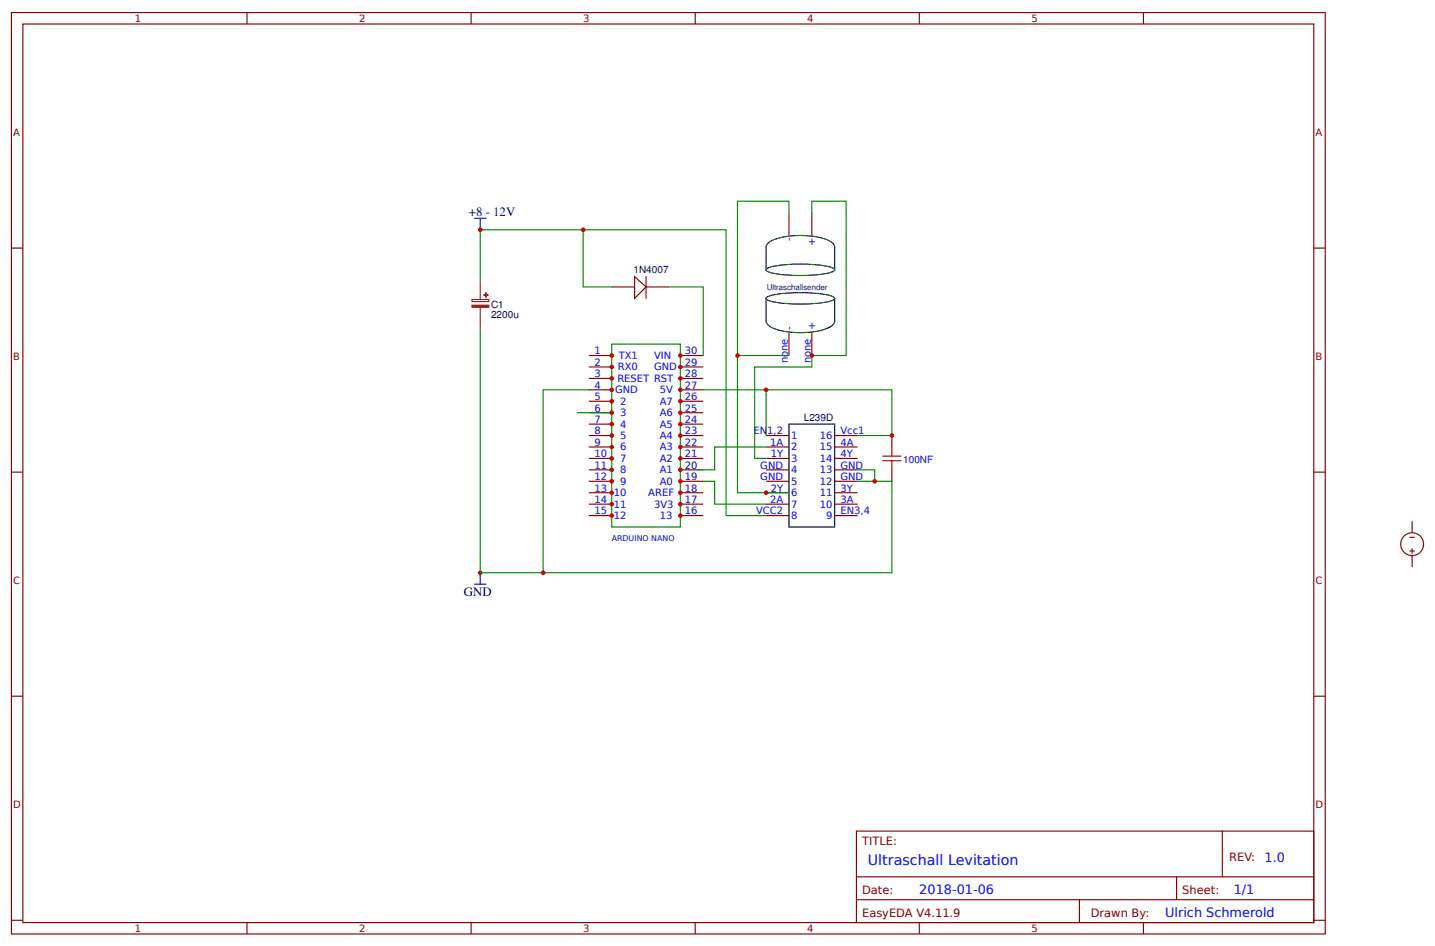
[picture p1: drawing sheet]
<svg xmlns="http://www.w3.org/2000/svg" width="335mm" height="221mm" viewBox="0 0 335 221" stroke-linecap="round" stroke-linejoin="round" font-family="sans-serif">
<g fill="none" stroke="#800" stroke-width=".27">
<path d="M2.7 2.9h306.4v215h-306.4zM5.3 5.6h301.1v209.6h-301.1zM57.6 2.9v2.7M109.9 2.9v2.7M162.2 2.9v2.7M214.4 2.9v2.7M266.7 2.9v2.7M2.7 57.9h2.6M306.4 57.9h2.7M137.4 82.9h5.3M137.4 85.6h5.3M137.4 88.3h5.3"/>
<path d="M137.4 90.9h5.3M137.4 93.6h5.3M137.4 96.3h5.3M137.4 98.9h5.3M158.7 82.9h5.3M158.7 85.6h5.3M158.7 88.3h5.3M158.7 90.9h5.3M158.7 93.6h5.3M158.7 96.3h5.3M158.7 98.9h5.3M2.7 110.1h2.6"/>
<path d="M137.4 101.6h5.3M137.4 104.3h5.3M137.4 106.9h5.3M137.4 109.6h5.3M137.4 112.3h5.3M137.4 114.9h5.3M137.4 117.6h5.3M158.7 101.6h5.3M158.7 104.3h5.3M158.7 106.9h5.3M158.7 109.6h5.3M158.7 112.3h5.3"/>
<path d="M158.7 114.9h5.3M158.7 117.6h5.3M306.4 110.1h2.7M137.4 120.3h5.3M158.7 120.3h5.3M2.7 162.4h2.6M306.4 162.4h2.7M199.8 193.9h106.6v21.3h-106.6zM285.1 193.9v10.7M2.7 214.7h2.6M57.6 215.2v2.7M109.9 215.2v2.7"/>
<path d="M162.2 215.2v2.7M199.8 204.6h106.6M199.8 209.9h106.6M214.4 215.2v2.7M251.8 209.9v5.3M266.7 215.2v2.7M274.4 204.6v5.3M306.4 214.7h2.7"/>
</g>
<path d="M142.7 80.3h16v42.6h-16z" fill="none" stroke="#080" stroke-width=".27"/>
<circle cx="158.7" cy="120.3" r=".53" fill="#c00"/>
<path d="M134.7 96.3h8" fill="none" stroke="#080" stroke-width=".27"/>
<g fill="#c00">
<circle cx="142.7" cy="82.9" r=".53"/>
<circle cx="142.7" cy="85.6" r=".53"/>
<circle cx="142.7" cy="88.3" r=".53"/>
<circle cx="142.7" cy="90.9" r=".53"/>
<circle cx="142.7" cy="93.6" r=".53"/>
<circle cx="142.7" cy="98.9" r=".53"/>
<circle cx="142.7" cy="101.6" r=".53"/>
<circle cx="142.7" cy="104.3" r=".53"/>
<circle cx="142.7" cy="106.9" r=".53"/>
<circle cx="142.7" cy="109.6" r=".53"/>
<circle cx="142.7" cy="112.3" r=".53"/>
<circle cx="142.7" cy="117.6" r=".53"/>
<circle cx="142.7" cy="120.3" r=".53"/>
<circle cx="158.7" cy="117.6" r=".53"/>
<circle cx="158.7" cy="114.9" r=".53"/>
<circle cx="158.7" cy="104.3" r=".53"/>
<circle cx="158.7" cy="101.6" r=".53"/>
<circle cx="158.7" cy="98.9" r=".53"/>
<circle cx="158.7" cy="96.3" r=".53"/>
<circle cx="158.7" cy="93.6" r=".53"/>
<circle cx="158.7" cy="88.3" r=".53"/>
<circle cx="158.7" cy="82.9" r=".53"/>
<circle cx="142.7" cy="96.3" r=".53"/>
<circle cx="142.7" cy="114.9" r=".53"/>
<circle cx="158.7" cy="85.6" r=".53"/>
<circle cx="158.7" cy="90.9" r=".53"/>
<circle cx="158.7" cy="112.3" r=".53"/>
<circle cx="158.7" cy="106.9" r=".53"/>
<circle cx="158.7" cy="109.6" r=".53"/>
</g>
<g fill="none" stroke="#800" stroke-width=".27">
<path d="M178.7 101.6h5.3M178.7 104.3h5.3M178.7 106.9h5.3M178.7 109.6h5.3M178.7 112.3h5.3M178.7 114.9h5.3M178.7 117.6h5.3M194.7 101.6h5.3M194.7 104.3h5.3M194.7 106.9h5.3M194.7 109.6h5.3M194.7 112.3h5.3"/>
<path d="M194.7 114.9h5.3M194.7 117.6h5.3M178.7 120.3h5.3M194.7 120.3h5.3M328.8 128.5h1.1M328.8 125.3h1.1M329.4 121.6v2.7M329.4 128v1.1M329.4 129.6v2.7"/>
<circle cx="329.4" cy="126.9" r="2.67"/>
</g>
<path d="M184 98.9h10.7v24h-10.7z" fill="none" stroke="#000" stroke-width=".27"/>
<path d="M112 65.6v-12h57.4v66.7h9.3M137.4 90.9h-10.7v42.7M164 112.3h2.7v5.3h12M178.7 104.3h-12v5.3h-4M200 109.6h4v2.7h-4" fill="none" stroke="#080" stroke-width=".27"/>
<path d="M110.7 50.9h2.6M112 50.9v2.7M110.7 136.3h2.6M112 133.6v2.7" fill="none" stroke="#00f" stroke-width=".27"/>
<path d="M110.1 69.9h3.9v.5h-3.9zM112 65.6v4.3M112 71.7v4.6" fill="none" stroke="#8d2323" stroke-width=".27"/>
<g fill="#8d2323" stroke="#8d2323" stroke-width=".27">
<path d="M110.1 71.2h3.9v.5h-3.9z"/>
<path d="M112.8 68.8h1.1z"/>
<path d="M113.3 68.3l.1 1z"/>
</g>
<path d="M148 64.5l2.7 2.4-2.7 2.7z" fill="#fefefe" stroke="#800" stroke-width=".27"/>
<path d="M142.7 66.9h5.3M150.7 64.5v5.1M150.7 66.9h5.3" fill="none" stroke="#800" stroke-width=".27"/>
<path d="M136 53.6v13.3h6.7M156 66.9h8v16" fill="none" stroke="#080" stroke-width=".27"/>
<circle cx="136" cy="53.6" r=".53" fill="#c00"/>
<path d="M205.9 107.5h4.3M205.9 106.4h4.3M208 104.3v2.1M208 107.5v2.1" fill="none" stroke="#a00000" stroke-width=".27"/>
<path d="M208 101.6v2.7M208 109.6v2.7" fill="none" stroke="#800" stroke-width=".27"/>
<circle cx="112" cy="53.6" r=".53" fill="#c00"/>
<path d="M204 112.3h4" fill="none" stroke="#080" stroke-width=".27"/>
<g fill="#c00">
<circle cx="204" cy="112.3" r=".53"/>
<circle cx="112" cy="133.6" r=".53"/>
</g>
<path d="M112 76.3v57.3h96v-21.3" fill="none" stroke="#080" stroke-width=".27"/>
<circle cx="126.7" cy="133.6" r=".53" fill="#c00"/>
<path d="M164 90.9h44v10.7h-8" fill="none" stroke="#080" stroke-width=".27"/>
<circle cx="208" cy="101.6" r=".53" fill="#c00"/>
<path d="M178.7 90.9v10.7" fill="none" stroke="#080" stroke-width=".27"/>
<circle cx="178.7" cy="90.9" r=".53" fill="#c00"/>
<path d="M178.7 62.9v-5.3a2.12 2.12 0 0 1 1.5-1.6 19.6 19.6 0 0 1 12.9 0 2.12 2.12 0 0 1 1.6 1.6v5.3M178.7 69.6v5.3a2.12 2.12 0 0 0 1.5 1.6 19.6 19.6 0 0 0 12.9 0 2.12 2.12 0 0 0 1.6-1.6v-5.3M178.8 62.7a18.3 18.3 0 0 1 7.9-1.1 18.3 18.3 0 0 1 7.9 1.1l.1 .2a2.28 2.28 0 0 1-1.9 .9 34.6 34.6 0 0 1-13.6-.4l-.5-.5zM178.8 69.4a18.3 18.3 0 0 1 7.9-1.1 18.3 18.3 0 0 1 7.9 1.1l.1 .2a2.28 2.28 0 0 1-1.9 .9 34.5 34.5 0 0 1-13.6-.4l-.5-.5z" fill="none" stroke="#000" stroke-width=".27"/>
<path d="M184 49.6v5.3M189.4 49.6v5.3M184 77.6v5.3M189.4 77.6v5.3" fill="none" stroke="#800" stroke-width=".27"/>
<path d="M184 49.6v-2.7h-12v68h12M172 82.9h12" fill="none" stroke="#080" stroke-width=".27"/>
<g fill="#c00">
<circle cx="172" cy="82.9" r=".53"/>
<circle cx="178.7" cy="114.9" r=".53"/>
</g>
<path d="M189.4 49.6v-2.7h8v36h-8v2.7h-13.4v21.3h2.7" fill="none" stroke="#080" stroke-width=".27"/>
<circle cx="189.4" cy="82.9" r=".53" fill="#c00"/>
<text font-size="3.3" fill="#00f" x="202.4" y="201.9">Ultraschall Levitation</text>
<g font-size="3" fill="#000080">
<text x="109.3" y="50.4">+8 - 12V</text>
<text x="108.2" y="139">GND</text>
</g>
<g font-size="3" fill="#00f">
<text x="295" y="201.1">1.0</text>
<text x="214.4" y="208.6">2018-01-06</text>
<text x="287.8" y="208.6">1/1</text>
<text x="271.8" y="213.9">Ulrich Schmerold</text>
</g>
<g font-size="2.7" fill="#800">
<text x="201.1" y="197.1">TITLE:</text>
<text x="286.7" y="200.8">REV:</text>
<text x="201.1" y="208.6">Date:</text>
<text x="275.8" y="208.6">Sheet:</text>
<text x="201.1" y="213.9">EasyEDA V4.11.9</text>
<text x="254.4" y="213.9">Drawn By:</text>
</g>
<g font-size="2.3" fill="#800">
<text x="31.5" y="5.2">1</text>
<text x="83.7" y="5.2">2</text>
<text x="136" y="5.2">3</text>
<text x="188.3" y="5.2">4</text>
<text x="240.6" y="5.2">5</text>
<text x="3.1" y="31.7">A</text>
<text x="306.8" y="31.7">A</text>
<text x="3.1" y="84">B</text>
<text x="306.8" y="84">B</text>
<text x="3.1" y="136.3">C</text>
<text x="306.8" y="136.3">C</text>
<text x="3.1" y="188.6">D</text>
<text x="306.8" y="188.6">D</text>
<text x="31.5" y="217.5">1</text>
<text x="83.7" y="217.5">2</text>
<text x="136" y="217.5">3</text>
<text x="188.3" y="217.5">4</text>
<text x="240.6" y="217.5">5</text>
</g>
<g font-size="2.3" fill="#00f">
<text x="184.8" y="56.3" transform="rotate(-90 184.8 56.3)">-</text>
<text x="190.2" y="57.4" transform="rotate(-90 190.2 57.4)">+</text>
<text x="184.8" y="77.1" transform="rotate(-90 184.8 77.1)">-</text>
<text x="190.2" y="77.1" transform="rotate(-90 190.2 77.1)">+</text>
<text x="138.7" y="82.7">1</text>
<text x="144.3" y="83.7">TX1</text>
<text x="152.6" y="83.7">VIN</text>
<text x="159.7" y="82.7">30</text>
<text x="138.7" y="85.3">2</text>
<text x="138.7" y="88">3</text>
<text x="144" y="89.1">RESET RST</text>
<text x="144.1" y="86.4">RX0</text>
<text x="152.6" y="86.4">GND</text>
<text x="159.7" y="88">28</text>
<text x="159.7" y="85.3">29</text>
<text x="183.8" y="84.8" transform="rotate(-90 183.8 84.8)">none</text>
<text x="189.1" y="84.8" transform="rotate(-90 189.1 84.8)">none</text>
<text x="138.7" y="93.3">5</text>
<text x="138.7" y="90.7">4</text>
<text x="143.5" y="91.7">GND</text>
<text x="144.7" y="94.4">2</text>
<text x="153.9" y="94.4">A7</text>
<text x="153.9" y="91.7">5V</text>
<text x="159.7" y="93.3">26</text>
<text x="159.7" y="90.7">27</text>
<text x="138.7" y="96">6</text>
<text x="138.7" y="98.7">7</text>
<text x="138.7" y="101.3">8</text>
<text x="144.7" y="97.1">3</text>
<text x="144.7" y="99.7">4</text>
<text x="153.9" y="99.7">A5</text>
<text x="153.9" y="97.1">A6</text>
<text x="159.7" y="101.3">23</text>
<text x="159.7" y="98.7">24</text>
<text x="159.7" y="96">25</text>
<text x="175.8" y="101.3">EN1,2</text>
<text x="196" y="101.3">Vcc1</text>
<text x="138.7" y="104">9</text>
<text x="138.7" y="106.7">10</text>
<text x="144.7" y="102.4">5</text>
<text x="144.7" y="105.1">6</text>
<text x="144.7" y="107.7">7</text>
<text x="153.9" y="107.7">A2</text>
<text x="153.9" y="105.1">A3</text>
<text x="153.9" y="102.4">A4</text>
<text x="159.7" y="106.7">21</text>
<text x="159.7" y="104">22</text>
<text x="179.6" y="104">1A</text>
<text x="179.8" y="106.7">1Y</text>
<text x="184.6" y="102.4">1</text>
<text x="184.6" y="105.1">2</text>
<text x="184.6" y="107.7">3</text>
<text x="191.2" y="102.4">16</text>
<text x="191.2" y="105.1">15</text>
<text x="191.2" y="107.7">14</text>
<text x="196" y="104">4A</text>
<text x="196" y="106.7">4Y</text>
<text x="138.7" y="109.3">11</text>
<text x="138.7" y="112">12</text>
<text x="144.7" y="110.4">8</text>
<text x="144.7" y="113.1">9</text>
<text x="153.9" y="113.1">A0</text>
<text x="153.9" y="110.4">A1</text>
<text x="159.7" y="112">19</text>
<text x="159.7" y="109.3">20</text>
<text x="177.3" y="109.3">GND</text>
<text x="177.3" y="112">GND</text>
<text x="184.6" y="110.4">4</text>
<text x="184.6" y="113.1">5</text>
<text x="191.2" y="110.4">13</text>
<text x="191.2" y="113.1">12</text>
<text x="196" y="109.3">GND</text>
<text x="196" y="112">GND</text>
<text x="210.7" y="108.1">100NF</text>
<text x="138.7" y="114.7">13</text>
<text x="138.7" y="117.3">14</text>
<text x="143.2" y="115.7">10</text>
<text x="143.2" y="118.4">11</text>
<text x="151.2" y="115.7">AREF</text>
<text x="152.6" y="118.4">3V3</text>
<text x="159.7" y="117.3">17</text>
<text x="159.7" y="114.7">18</text>
<text x="179.6" y="117.3">2A</text>
<text x="179.8" y="114.7">2Y</text>
<text x="184.6" y="115.7">6</text>
<text x="184.6" y="118.4">7</text>
<text x="191.2" y="115.7">11</text>
<text x="191.2" y="118.4">10</text>
<text x="196" y="114.7">3Y</text>
<text x="196" y="117.3">3A</text>
<text x="138.7" y="120">15</text>
<text x="143.2" y="121.1">12</text>
<text x="153.9" y="121.1">13</text>
<text x="159.7" y="120">16</text>
<text x="176.3" y="120">VCC2</text>
<text x="184.6" y="121.1">8</text>
<text x="192.7" y="121.1">9</text>
<text x="196" y="120">EN3,4</text>
</g>
<g font-size="2.3" fill="#000080">
<text x="147.8" y="63.7">1N4007</text>
<text x="114.5" y="71.8">C1</text>
<text x="114.5" y="74.2">2200u</text>
<text x="187.5" y="98.1">L239D</text>
</g>
<text font-size="1.8" fill="#000080" x="178.8" y="67.7">Ultraschallsender</text>
<text font-size="1.8" fill="#00f" x="142.7" y="126.3">ARDUINO NANO</text>
</svg>
